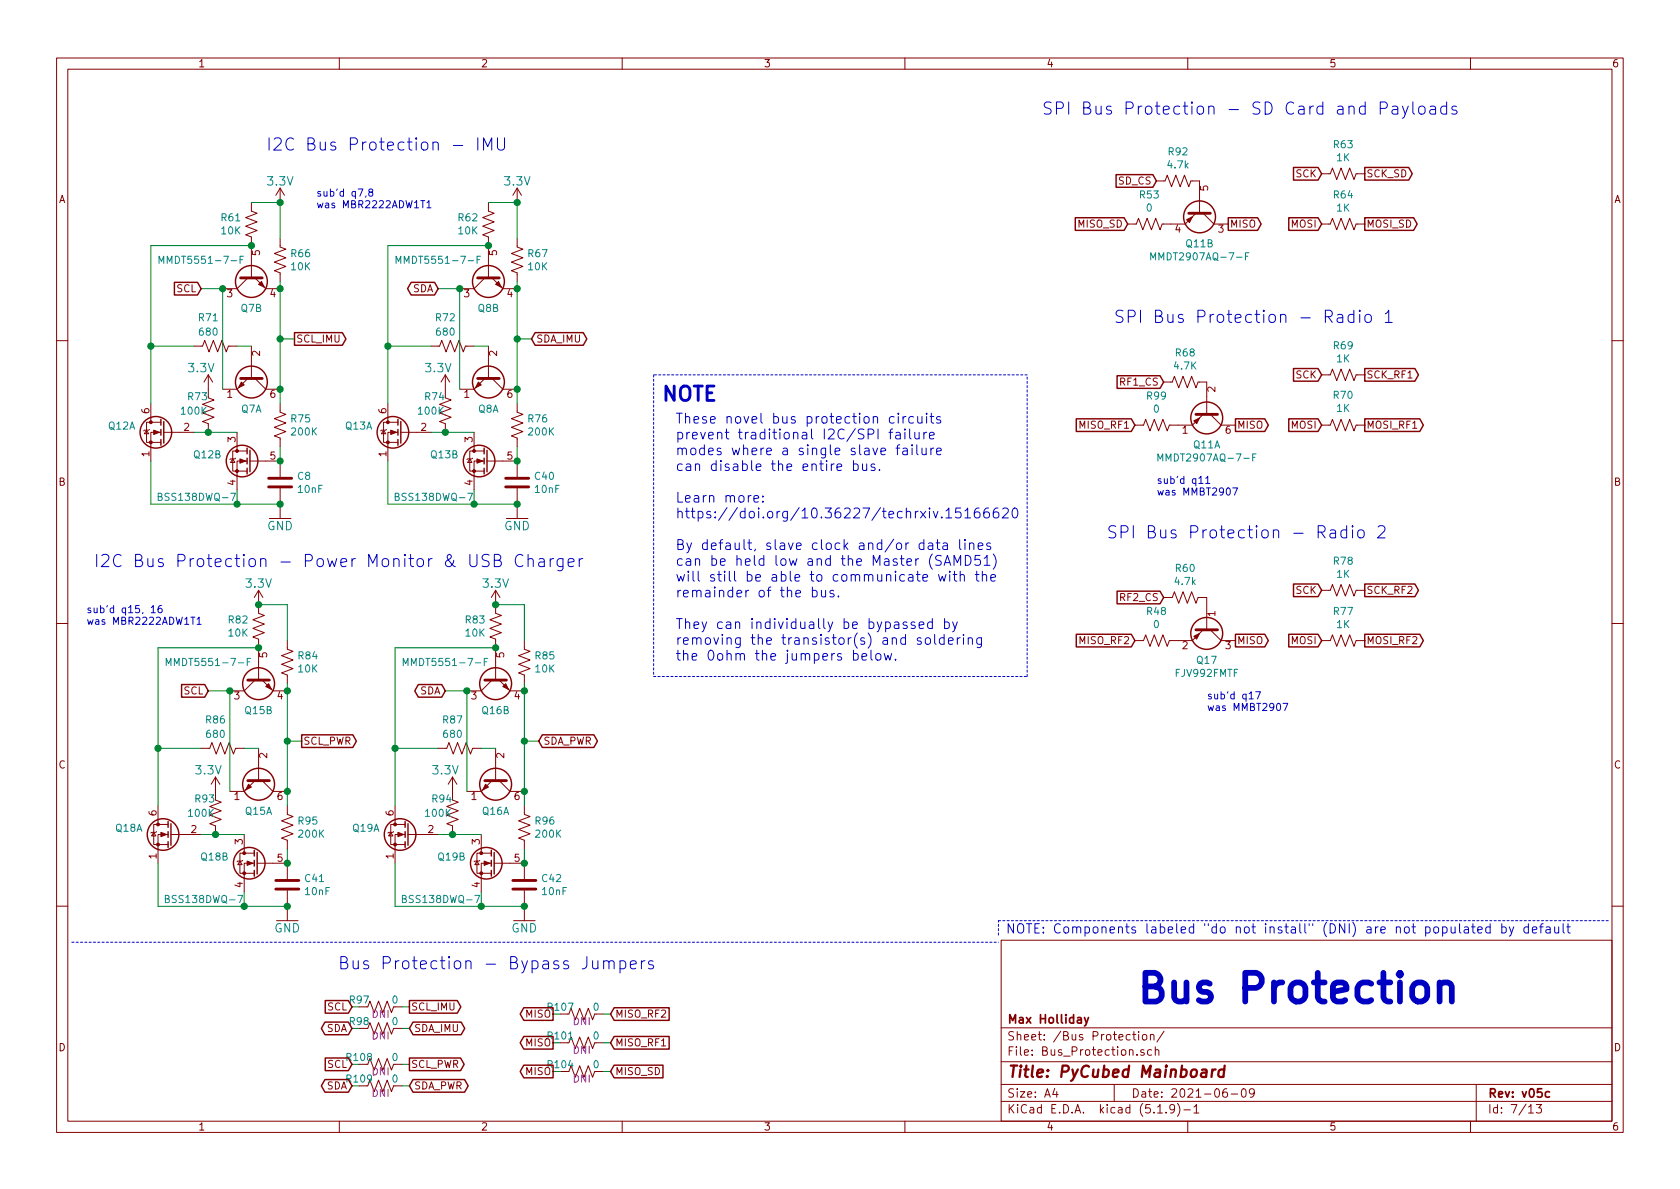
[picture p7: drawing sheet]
EESchema Schematic File Version 4
EELAYER 30 0
EELAYER END
$Descr A4 11693 8268
encoding utf-8
Sheet 7 13
Title "PyCubed Mainboard"
Date "2021-06-09"
Rev "v05c"
Comp "Max Holliday"
Comment1 ""
Comment2 ""
Comment3 ""
Comment4 ""
$EndDescr
$Comp
L mainboard-rescue:MBT2222ADW1T1-Transistor_BJT-mainboard-rescue Q15
U 2 1
P 1800 4700
F 0 "Q15" V 2035 4700 50  0000 C CNN
F 1 "MMDT5551-7-F" V 1700 5050 50  0000 C CNN
F 2 "Package_TO_SOT_SMD:SOT-363_SC-70-6" H 2000 4800 50  0001 C CNN
F 3 "" H 1800 4700 50  0001 C CNN
F 4 "" H 1800 4700 50  0001 C CNN "Description"
F 5 "MMDT5551-7-F" H 1800 4700 50  0001 C CNN "Flight"
F 6 "" H 1800 4700 50  0001 C CNN "Manufacturer_Name"
F 7 "" H 2035 4800 50  0001 C CNN "Manufacturer_Part_Number"
F 8 "" H 1800 4700 50  0001 C CNN "Proto"
	2    1800 4700
	0    -1   1    0   
$EndComp
$Comp
L mainboard-rescue:C-Device-mainboard-rescue C41
U 1 1
P 2000 6150
F 0 "C41" H 2115 6196 50  0000 L CNN
F 1 "10nF" H 2115 6105 50  0000 L CNN
F 2 "Capacitor_SMD:C_0603_1608Metric" H 2038 6000 50  0001 C CNN
F 3 "" H 2000 6150 50  0001 C CNN
F 4 "" H 2000 6150 50  0001 C CNN "Description"
	1    2000 6150
	1    0    0    -1  
$EndComp
$Comp
L mainboard:GND #GND050
U 1 1
P 2000 6400
F 0 "#GND050" H 2000 6400 50  0001 C CNN
F 1 "GND" H 2000 6350 59  0000 C CNN
F 2 "" H 2000 6400 50  0001 C CNN
F 3 "" H 2000 6400 50  0001 C CNN
	1    2000 6400
	1    0    0    -1  
$EndComp
$Comp
L mainboard-rescue:R_US-Device-mainboard-rescue R82
U 1 1
P 1800 4350
F 0 "R82" H 1733 4396 50  0000 R CNN
F 1 "10K" H 1733 4305 50  0000 R CNN
F 2 "Resistor_SMD:R_0603_1608Metric" V 1840 4340 50  0001 C CNN
F 3 "" H 1800 4350 50  0001 C CNN
F 4 "" H 1733 4496 50  0001 C CNN "Description"
	1    1800 4350
	1    0    0    -1  
$EndComp
$Comp
L mainboard:3.3V #P+012
U 1 1
P 1800 4200
F 0 "#P+012" H 1800 4200 50  0001 C CNN
F 1 "3.3V" H 1800 4350 59  0000 C CNN
F 2 "" H 1800 4200 50  0001 C CNN
F 3 "" H 1800 4200 50  0001 C CNN
	1    1800 4200
	1    0    0    -1  
$EndComp
$Comp
L mainboard-rescue:R_US-Device-mainboard-rescue R86
U 1 1
P 1550 5200
F 0 "R86" V 1350 5150 50  0000 C CNN
F 1 "680" V 1450 5150 50  0000 C CNN
F 2 "Resistor_SMD:R_0603_1608Metric" V 1590 5190 50  0001 C CNN
F 3 "" H 1550 5200 50  0001 C CNN
F 4 "" H 1550 5200 50  0001 C CNN "Description"
	1    1550 5200
	0    1    1    0   
$EndComp
$Comp
L mainboard:BSS138DWQ-7 Q18
U 2 1
P 1750 6000
F 0 "Q18" H 1905 6046 50  0000 L CNN
F 1 "BSS138DWQ-7" H 1600 5800 50  0001 L CNN
F 2 "mainboard:BSS138DWQ-7" H 1900 6150 50  0001 L CNN
F 3 "https://www.diodes.com/assets/Datasheets/BSS138DWQ.pdf" H 2500 6000 50  0001 L CNN
F 4 "Dual N-Channel MOSFET - 2NMOS" H 1900 5950 50  0001 L CNN "Description"
F 5 "BSS138DWQ-7" H 1750 6000 50  0001 C CNN "Flight"
F 6 "Diodes Incorporated" H 1900 5750 50  0001 L CNN "Manufacturer_Name"
F 7 "BSS138DWQ-7" H 1900 5650 50  0001 L CNN "Manufacturer_Part_Number"
F 8 "BSS138DWQ-7" H 1750 6000 50  0001 C CNN "Proto"
	2    1750 6000
	-1   0    0    -1  
$EndComp
$Comp
L mainboard-rescue:R_US-Device-mainboard-rescue R95
U 1 1
P 2000 5750
F 0 "R95" H 2068 5796 50  0000 L CNN
F 1 "200K" H 2068 5705 50  0000 L CNN
F 2 "Resistor_SMD:R_0603_1608Metric" V 2040 5740 50  0001 C CNN
F 3 "" H 2000 5750 50  0001 C CNN
F 4 "" H 2068 5896 50  0001 C CNN "Description"
	1    2000 5750
	1    0    0    -1  
$EndComp
$Comp
L mainboard:3.3V #P+017
U 1 1
P 1500 5500
F 0 "#P+017" H 1500 5500 50  0001 C CNN
F 1 "3.3V" H 1450 5650 59  0000 C CNN
F 2 "" H 1500 5500 50  0001 C CNN
F 3 "" H 1500 5500 50  0001 C CNN
	1    1500 5500
	1    0    0    -1  
$EndComp
$Comp
L mainboard-rescue:R_US-Device-mainboard-rescue R93
U 1 1
P 1500 5650
F 0 "R93" H 1350 5750 50  0000 L CNN
F 1 "100K" H 1300 5650 50  0000 L CNN
F 2 "Resistor_SMD:R_0603_1608Metric" V 1540 5640 50  0001 C CNN
F 3 "" H 1500 5650 50  0001 C CNN
F 4 "" H 1350 5850 50  0001 C CNN "Description"
	1    1500 5650
	1    0    0    -1  
$EndComp
$Comp
L mainboard:BSS138DWQ-7 Q18
U 1 1
P 1150 5800
F 0 "Q18" H 1305 5846 50  0000 L CNN
F 1 "BSS138DWQ-7" H 600 5350 50  0000 L CNN
F 2 "mainboard:BSS138DWQ-7" H 1300 5950 50  0001 L CNN
F 3 "https://www.diodes.com/assets/Datasheets/BSS138DWQ.pdf" H 1900 5800 50  0001 L CNN
F 4 "Dual N-Channel MOSFET - 2NMOS" H 1300 5750 50  0001 L CNN "Description"
F 5 "BSS138DWQ-7" H 1150 5800 50  0001 C CNN "Flight"
F 6 "Diodes Incorporated" H 1300 5550 50  0001 L CNN "Manufacturer_Name"
F 7 "BSS138DWQ-7" H 1300 5450 50  0001 L CNN "Manufacturer_Part_Number"
F 8 "BSS138DWQ-7" H 1150 5800 50  0001 C CNN "Proto"
	1    1150 5800
	-1   0    0    -1  
$EndComp
$Comp
L mainboard-rescue:R_US-Device-mainboard-rescue R84
U 1 1
P 2000 4600
F 0 "R84" H 2068 4646 50  0000 L CNN
F 1 "10K" H 2068 4555 50  0000 L CNN
F 2 "Resistor_SMD:R_0603_1608Metric" V 2040 4590 50  0001 C CNN
F 3 "" H 2000 4600 50  0001 C CNN
F 4 "" H 2068 4746 50  0001 C CNN "Description"
	1    2000 4600
	1    0    0    -1  
$EndComp
$Comp
L mainboard-rescue:MBT2222ADW1T1-Transistor_BJT-mainboard-rescue Q16
U 2 1
P 3450 4700
F 0 "Q16" V 3685 4700 50  0000 C CNN
F 1 "MMDT5551-7-F" V 3350 5050 50  0000 C CNN
F 2 "Package_TO_SOT_SMD:SOT-363_SC-70-6" H 3650 4800 50  0001 C CNN
F 3 "" H 3450 4700 50  0001 C CNN
F 4 "" H 3450 4700 50  0001 C CNN "Description"
F 5 "MMDT5551-7-F" H 3450 4700 50  0001 C CNN "Flight"
F 6 "" H 3450 4700 50  0001 C CNN "Manufacturer_Name"
F 7 "" H 3685 4800 50  0001 C CNN "Manufacturer_Part_Number"
F 8 "" H 3450 4700 50  0001 C CNN "Proto"
	2    3450 4700
	0    -1   1    0   
$EndComp
$Comp
L mainboard-rescue:C-Device-mainboard-rescue C42
U 1 1
P 3650 6150
F 0 "C42" H 3765 6196 50  0000 L CNN
F 1 "10nF" H 3765 6105 50  0000 L CNN
F 2 "Capacitor_SMD:C_0603_1608Metric" H 3688 6000 50  0001 C CNN
F 3 "" H 3650 6150 50  0001 C CNN
F 4 "" H 3650 6150 50  0001 C CNN "Description"
	1    3650 6150
	1    0    0    -1  
$EndComp
$Comp
L mainboard:GND #GND053
U 1 1
P 3650 6400
F 0 "#GND053" H 3650 6400 50  0001 C CNN
F 1 "GND" H 3650 6350 59  0000 C CNN
F 2 "" H 3650 6400 50  0001 C CNN
F 3 "" H 3650 6400 50  0001 C CNN
	1    3650 6400
	1    0    0    -1  
$EndComp
$Comp
L mainboard-rescue:R_US-Device-mainboard-rescue R83
U 1 1
P 3450 4350
F 0 "R83" H 3383 4396 50  0000 R CNN
F 1 "10K" H 3383 4305 50  0000 R CNN
F 2 "Resistor_SMD:R_0603_1608Metric" V 3490 4340 50  0001 C CNN
F 3 "" H 3450 4350 50  0001 C CNN
F 4 "" H 3383 4496 50  0001 C CNN "Description"
	1    3450 4350
	1    0    0    -1  
$EndComp
$Comp
L mainboard:3.3V #P+013
U 1 1
P 3450 4200
F 0 "#P+013" H 3450 4200 50  0001 C CNN
F 1 "3.3V" H 3450 4350 59  0000 C CNN
F 2 "" H 3450 4200 50  0001 C CNN
F 3 "" H 3450 4200 50  0001 C CNN
	1    3450 4200
	1    0    0    -1  
$EndComp
$Comp
L mainboard-rescue:R_US-Device-mainboard-rescue R87
U 1 1
P 3200 5200
F 0 "R87" V 3000 5150 50  0000 C CNN
F 1 "680" V 3100 5150 50  0000 C CNN
F 2 "Resistor_SMD:R_0603_1608Metric" V 3240 5190 50  0001 C CNN
F 3 "" H 3200 5200 50  0001 C CNN
F 4 "" H 3200 5200 50  0001 C CNN "Description"
	1    3200 5200
	0    1    1    0   
$EndComp
$Comp
L mainboard:BSS138DWQ-7 Q19
U 2 1
P 3400 6000
F 0 "Q19" H 3555 6046 50  0000 L CNN
F 1 "BSS138DWQ-7" H 3250 5800 50  0001 L CNN
F 2 "mainboard:BSS138DWQ-7" H 3550 6150 50  0001 L CNN
F 3 "https://www.diodes.com/assets/Datasheets/BSS138DWQ.pdf" H 4150 6000 50  0001 L CNN
F 4 "Dual N-Channel MOSFET - 2NMOS" H 3550 5950 50  0001 L CNN "Description"
F 5 "BSS138DWQ-7" H 3400 6000 50  0001 C CNN "Flight"
F 6 "Diodes Incorporated" H 3550 5750 50  0001 L CNN "Manufacturer_Name"
F 7 "BSS138DWQ-7" H 3550 5650 50  0001 L CNN "Manufacturer_Part_Number"
F 8 "BSS138DWQ-7" H 3400 6000 50  0001 C CNN "Proto"
	2    3400 6000
	-1   0    0    -1  
$EndComp
$Comp
L mainboard-rescue:R_US-Device-mainboard-rescue R96
U 1 1
P 3650 5750
F 0 "R96" H 3718 5796 50  0000 L CNN
F 1 "200K" H 3718 5705 50  0000 L CNN
F 2 "Resistor_SMD:R_0603_1608Metric" V 3690 5740 50  0001 C CNN
F 3 "" H 3650 5750 50  0001 C CNN
F 4 "" H 3718 5896 50  0001 C CNN "Description"
	1    3650 5750
	1    0    0    -1  
$EndComp
$Comp
L mainboard:3.3V #P+018
U 1 1
P 3150 5500
F 0 "#P+018" H 3150 5500 50  0001 C CNN
F 1 "3.3V" H 3100 5650 59  0000 C CNN
F 2 "" H 3150 5500 50  0001 C CNN
F 3 "" H 3150 5500 50  0001 C CNN
	1    3150 5500
	1    0    0    -1  
$EndComp
$Comp
L mainboard-rescue:R_US-Device-mainboard-rescue R94
U 1 1
P 3150 5650
F 0 "R94" H 3000 5750 50  0000 L CNN
F 1 "100K" H 2950 5650 50  0000 L CNN
F 2 "Resistor_SMD:R_0603_1608Metric" V 3190 5640 50  0001 C CNN
F 3 "" H 3150 5650 50  0001 C CNN
F 4 "" H 3000 5850 50  0001 C CNN "Description"
	1    3150 5650
	1    0    0    -1  
$EndComp
$Comp
L mainboard:BSS138DWQ-7 Q19
U 1 1
P 2800 5800
F 0 "Q19" H 2955 5846 50  0000 L CNN
F 1 "BSS138DWQ-7" H 2250 5350 50  0000 L CNN
F 2 "mainboard:BSS138DWQ-7" H 2950 5950 50  0001 L CNN
F 3 "https://www.diodes.com/assets/Datasheets/BSS138DWQ.pdf" H 3550 5800 50  0001 L CNN
F 4 "Dual N-Channel MOSFET - 2NMOS" H 2950 5750 50  0001 L CNN "Description"
F 5 "BSS138DWQ-7" H 2800 5800 50  0001 C CNN "Flight"
F 6 "Diodes Incorporated" H 2950 5550 50  0001 L CNN "Manufacturer_Name"
F 7 "BSS138DWQ-7" H 2950 5450 50  0001 L CNN "Manufacturer_Part_Number"
F 8 "BSS138DWQ-7" H 2800 5800 50  0001 C CNN "Proto"
	1    2800 5800
	-1   0    0    -1  
$EndComp
$Comp
L mainboard-rescue:R_US-Device-mainboard-rescue R85
U 1 1
P 3650 4600
F 0 "R85" H 3718 4646 50  0000 L CNN
F 1 "10K" H 3718 4555 50  0000 L CNN
F 2 "Resistor_SMD:R_0603_1608Metric" V 3690 4590 50  0001 C CNN
F 3 "" H 3650 4600 50  0001 C CNN
F 4 "" H 3718 4746 50  0001 C CNN "Description"
	1    3650 4600
	1    0    0    -1  
$EndComp
$Comp
L mainboard-rescue:MBT2222ADW1T1-Transistor_BJT-mainboard-rescue Q15
U 1 1
P 1800 5400
F 0 "Q15" V 2036 5400 50  0000 C CNN
F 1 "MMDT5551-7-F" V 2126 5400 50  0001 C CNN
F 2 "Package_TO_SOT_SMD:SOT-363_SC-70-6" H 2000 5500 50  0001 C CNN
F 3 "" H 1800 5400 50  0001 C CNN
F 4 "Dual NPN BJT - 2NPN" H 1800 5400 50  0001 C CNN "Description"
F 5 "MBT2222ADW1T1G" H 1800 5400 50  0001 C CNN "Flight"
F 6 "ON Semiconductor" H 1800 5400 50  0001 C CNN "Manufacturer_Name"
F 7 "MBT2222ADW1T1G" H 2036 5500 50  0001 C CNN "Manufacturer_Part_Number"
F 8 "MBT2222ADW1T1G" H 1800 5400 50  0001 C CNN "Proto"
	1    1800 5400
	0    1    1    0   
$EndComp
$Comp
L mainboard-rescue:R_US-Device-mainboard-rescue R77
U 1 1
P 9350 4450
F 0 "R77" V 9145 4450 50  0000 C CNN
F 1 "1K" V 9236 4450 50  0000 C CNN
F 2 "Resistor_SMD:R_0603_1608Metric" V 9390 4440 50  0001 C CNN
F 3 "" H 9350 4450 50  0001 C CNN
F 4 "" H 9418 4596 50  0001 C CNN "Description"
	1    9350 4450
	0    1    1    0   
$EndComp
$Comp
L mainboard-rescue:MBT2222ADW1T1-Transistor_BJT-mainboard-rescue Q16
U 1 1
P 3450 5400
F 0 "Q16" V 3686 5400 50  0000 C CNN
F 1 "MMDT5551-7-F" V 3776 5400 50  0001 C CNN
F 2 "Package_TO_SOT_SMD:SOT-363_SC-70-6" H 3650 5500 50  0001 C CNN
F 3 "" H 3450 5400 50  0001 C CNN
F 4 "Dual NPN BJT - 2NPN" H 3450 5400 50  0001 C CNN "Description"
F 5 "MBT2222ADW1T1G" H 3450 5400 50  0001 C CNN "Flight"
F 6 "ON Semiconductor" H 3450 5400 50  0001 C CNN "Manufacturer_Name"
F 7 "MBT2222ADW1T1G" H 3686 5500 50  0001 C CNN "Manufacturer_Part_Number"
F 8 "MBT2222ADW1T1G" H 3450 5400 50  0001 C CNN "Proto"
	1    3450 5400
	0    1    1    0   
$EndComp
$Comp
L mainboard-rescue:R_US-Device-mainboard-rescue R78
U 1 1
P 9350 4100
F 0 "R78" V 9145 4100 50  0000 C CNN
F 1 "1K" V 9236 4100 50  0000 C CNN
F 2 "Resistor_SMD:R_0603_1608Metric" V 9390 4090 50  0001 C CNN
F 3 "" H 9350 4100 50  0001 C CNN
F 4 "" H 9418 4246 50  0001 C CNN "Description"
	1    9350 4100
	0    1    1    0   
$EndComp
$Comp
L mainboard-rescue:R_US-Device-mainboard-rescue R109
U 1 1
P 2650 7550
F 0 "R109" V 2600 7400 50  0000 C CNN
F 1 "0" V 2600 7650 50  0000 C CNN
F 2 "Resistor_SMD:R_0603_1608Metric" V 2690 7540 50  0001 C CNN
F 3 "" H 2650 7550 50  0001 C CNN
F 4 "DNI" V 2700 7550 50  0000 C CNN "DNI"
F 5 "" H 2600 7500 50  0001 C CNN "Description"
	1    2650 7550
	0    1    1    0   
$EndComp
$Comp
L mainboard-rescue:R_US-Device-mainboard-rescue R97
U 1 1
P 2650 7000
F 0 "R97" V 2600 6850 50  0000 C CNN
F 1 "0" V 2600 7100 50  0000 C CNN
F 2 "Resistor_SMD:R_0603_1608Metric" V 2690 6990 50  0001 C CNN
F 3 "" H 2650 7000 50  0001 C CNN
F 4 "DNI" V 2700 7000 50  0000 C CNN "DNI"
F 5 "" H 2600 6950 50  0001 C CNN "Description"
	1    2650 7000
	0    1    1    0   
$EndComp
$Comp
L mainboard-rescue:R_US-Device-mainboard-rescue R98
U 1 1
P 2650 7150
F 0 "R98" V 2600 7000 50  0000 C CNN
F 1 "0" V 2600 7250 50  0000 C CNN
F 2 "Resistor_SMD:R_0603_1608Metric" V 2690 7140 50  0001 C CNN
F 3 "" H 2650 7150 50  0001 C CNN
F 4 "DNI" V 2700 7150 50  0000 C CNN "DNI"
F 5 "" H 2600 7100 50  0001 C CNN "Description"
	1    2650 7150
	0    1    1    0   
$EndComp
$Comp
L mainboard-rescue:R_US-Device-mainboard-rescue R101
U 1 1
P 4050 7250
F 0 "R101" V 4000 7100 50  0000 C CNN
F 1 "0" V 4000 7350 50  0000 C CNN
F 2 "Resistor_SMD:R_0603_1608Metric" V 4090 7240 50  0001 C CNN
F 3 "" H 4050 7250 50  0001 C CNN
F 4 "DNI" V 4100 7250 50  0000 C CNN "DNI"
F 5 "" H 4000 7200 50  0001 C CNN "Description"
	1    4050 7250
	0    1    1    0   
$EndComp
$Comp
L mainboard-rescue:R_US-Device-mainboard-rescue R104
U 1 1
P 4050 7450
F 0 "R104" V 4000 7300 50  0000 C CNN
F 1 "0" V 4000 7550 50  0000 C CNN
F 2 "Resistor_SMD:R_0603_1608Metric" V 4090 7440 50  0001 C CNN
F 3 "" H 4050 7450 50  0001 C CNN
F 4 "DNI" V 4100 7450 50  0000 C CNN "DNI"
F 5 "" H 4000 7400 50  0001 C CNN "Description"
	1    4050 7450
	0    1    1    0   
$EndComp
$Comp
L mainboard-rescue:R_US-Device-mainboard-rescue R108
U 1 1
P 2650 7400
F 0 "R108" V 2600 7250 50  0000 C CNN
F 1 "0" V 2600 7500 50  0000 C CNN
F 2 "Resistor_SMD:R_0603_1608Metric" V 2690 7390 50  0001 C CNN
F 3 "" H 2650 7400 50  0001 C CNN
F 4 "DNI" V 2700 7400 50  0000 C CNN "DNI"
F 5 "" H 2600 7350 50  0001 C CNN "Description"
	1    2650 7400
	0    1    1    0   
$EndComp
$Comp
L mainboard-rescue:R_US-Device-mainboard-rescue R107
U 1 1
P 4050 7050
F 0 "R107" V 4000 6900 50  0000 C CNN
F 1 "0" V 4000 7150 50  0000 C CNN
F 2 "Resistor_SMD:R_0603_1608Metric" V 4090 7040 50  0001 C CNN
F 3 "" H 4050 7050 50  0001 C CNN
F 4 "DNI" V 4100 7050 50  0000 C CNN "DNI"
F 5 "" H 4000 7000 50  0001 C CNN "Description"
	1    4050 7050
	0    1    1    0   
$EndComp
$Comp
L mainboard-rescue:R_US-Device-mainboard-rescue R60
U 1 1
P 8250 4150
F 0 "R60" V 8045 4150 50  0000 C CNN
F 1 "4.7k" V 8136 4150 50  0000 C CNN
F 2 "Resistor_SMD:R_0603_1608Metric" V 8290 4140 50  0001 C CNN
F 3 "" H 8250 4150 50  0001 C CNN
F 4 "" H 8045 4250 50  0001 C CNN "Description"
	1    8250 4150
	0    1    1    0   
$EndComp
$Comp
L mainboard-rescue:R_US-Device-mainboard-rescue R92
U 1 1
P 8200 1250
F 0 "R92" V 7995 1250 50  0000 C CNN
F 1 "4.7k" V 8086 1250 50  0000 C CNN
F 2 "Resistor_SMD:R_0603_1608Metric" V 8240 1240 50  0001 C CNN
F 3 "" H 8200 1250 50  0001 C CNN
F 4 "" H 7995 1350 50  0001 C CNN "Description"
	1    8200 1250
	0    1    1    0   
$EndComp
$Comp
L mainboard-rescue:R_US-Device-mainboard-rescue R70
U 1 1
P 9350 2950
F 0 "R70" V 9555 2950 50  0000 C CNN
F 1 "1K" V 9464 2950 50  0000 C CNN
F 2 "Resistor_SMD:R_0603_1608Metric" V 9390 2940 50  0001 C CNN
F 3 "" H 9350 2950 50  0001 C CNN
F 4 "" H 9555 3050 50  0001 C CNN "Description"
	1    9350 2950
	0    -1   -1   0   
$EndComp
$Comp
L mainboard-rescue:R_US-Device-mainboard-rescue R48
U 1 1
P 8050 4450
F 0 "R48" V 7845 4450 50  0000 C CNN
F 1 "0" V 7936 4450 50  0000 C CNN
F 2 "Resistor_SMD:R_0603_1608Metric" V 8090 4440 50  0001 C CNN
F 3 "" H 8050 4450 50  0001 C CNN
F 4 "" H 7845 4550 50  0001 C CNN "Description"
	1    8050 4450
	0    1    1    0   
$EndComp
$Comp
L mainboard-rescue:R_US-Device-mainboard-rescue R53
U 1 1
P 8000 1550
F 0 "R53" V 7795 1550 50  0000 C CNN
F 1 "0" V 7886 1550 50  0000 C CNN
F 2 "Resistor_SMD:R_0603_1608Metric" V 8040 1540 50  0001 C CNN
F 3 "" H 8000 1550 50  0001 C CNN
F 4 "" H 7795 1650 50  0001 C CNN "Description"
	1    8000 1550
	0    1    1    0   
$EndComp
$Comp
L mainboard-rescue:R_US-Device-mainboard-rescue R99
U 1 1
P 8050 2950
F 0 "R99" V 7845 2950 50  0000 C CNN
F 1 "0" V 7936 2950 50  0000 C CNN
F 2 "Resistor_SMD:R_0603_1608Metric" V 8090 2940 50  0001 C CNN
F 3 "" H 8050 2950 50  0001 C CNN
F 4 "" H 7845 3050 50  0001 C CNN "Description"
	1    8050 2950
	0    1    1    0   
$EndComp
$Comp
L mainboard:MMDT2907 Q11
U 1 1
P 8400 2850
F 0 "Q11" V 8635 2850 50  0000 C CNN
F 1 "MMDT2907AQ-7-F" V 8726 2850 50  0000 C CNN
F 2 "Package_TO_SOT_SMD:SOT-363_SC-70-6" H 8600 2950 50  0001 C CNN
F 3 "https://www.diodes.com/assets/Datasheets/MMDT2907AQ.pdf" H 8400 2850 50  0001 C CNN
F 4 "Dual PNP BJT - 2PNP" H 8400 2850 50  0001 C CNN "Description"
F 5 "MMDT2907AQ-7-F" H 8400 2850 50  0001 C CNN "Flight"
F 6 "Diodes Incorporated" H 8400 2850 50  0001 C CNN "Manufacturer_Name"
F 7 "MMDT2907AQ-7-F" H 8635 2950 50  0001 C CNN "Manufacturer_Part_Number"
F 8 "MMDT2907A" H 8400 2850 50  0001 C CNN "Proto"
	1    8400 2850
	0    1    1    0   
$EndComp
$Comp
L mainboard:MMDT2907 Q11
U 2 1
P 8350 1450
F 0 "Q11" V 8585 1450 50  0000 C CNN
F 1 "MMDT2907AQ-7-F" V 8676 1450 50  0000 C CNN
F 2 "Package_TO_SOT_SMD:SOT-363_SC-70-6" H 8550 1550 50  0001 C CNN
F 3 "https://www.diodes.com/assets/Datasheets/MMDT2907AQ.pdf" H 8350 1450 50  0001 C CNN
F 4 "Dual PNP BJT - 2PNP" H 8350 1450 50  0001 C CNN "Description"
F 5 "MMDT2907AQ-7-F" H 8350 1450 50  0001 C CNN "Flight"
F 6 "Diodes Incorporated" H 8350 1450 50  0001 C CNN "Manufacturer_Name"
F 7 "MMDT2907AQ-7-F" H 8585 1550 50  0001 C CNN "Manufacturer_Part_Number"
F 8 "MMDT2907A" H 8350 1450 50  0001 C CNN "Proto"
	2    8350 1450
	0    1    1    0   
$EndComp
$Comp
L mainboard:MMBT2907 Q17
U 1 1
P 8400 4350
F 0 "Q17" V 8635 4350 50  0000 C CNN
F 1 "FJV992FMTF" V 8726 4350 50  0000 C CNN
F 2 "Package_TO_SOT_SMD:SOT-23" H 8600 4275 50  0001 L CIN
F 3 "https://www.diodes.com/assets/Datasheets/ds30040.pdf" H 8400 4350 50  0001 L CNN
F 4 "Single PNP BJT" H 8400 4350 50  0001 C CNN "Description"
F 5 "FJV992FMTF" H 8400 4350 50  0001 C CNN "Flight"
F 6 "ON Semiconductor" H 8400 4350 50  0001 C CNN "Manufacturer_Name"
F 7 "MMBT2907ALT1G" H 8635 4450 50  0001 C CNN "Manufacturer_Part_Number"
F 8 "MMBT2907A" H 8400 4350 50  0001 C CNN "Proto"
	1    8400 4350
	0    1    1    0   
$EndComp
Text GLabel 1450 4800 0    50   Input ~ 0
SCL
Text GLabel 3100 4800 0    50   BiDi ~ 0
SDA
Text GLabel 3750 5150 2    50   BiDi ~ 0
SDA_PWR
Text GLabel 2100 5150 2    50   Output ~ 0
SCL_PWR
Text Notes 7900 7000 0    200  ~ 40
Bus Protection
Text Notes 7000 6500 0    65   ~ 0
NOTE: Components labeled "do not install" (DNI) are not populated by default
Text Notes 650  3950 0    85   ~ 0
I2C Bus Protection - Power Monitor & USB Charger
Text Notes 7250 800  0    85   ~ 0
SPI Bus Protection - SD Card and Payloads
Text Notes 7750 2250 0    85   ~ 0
SPI Bus Protection - Radio 1
Text GLabel 9200 4450 0    50   Input ~ 0
MOSI
Text GLabel 9500 4450 2    50   Output ~ 0
MOSI_RF2
Text GLabel 9200 4100 0    50   Input ~ 0
SCK
Text GLabel 9500 4100 2    50   Output ~ 0
SCK_RF2
Text GLabel 8600 4450 2    50   Output ~ 0
MISO
Text Notes 7700 3750 0    85   ~ 0
SPI Bus Protection - Radio 2
Text GLabel 2450 7550 0    50   BiDi ~ 0
SDA
Text GLabel 2450 7400 0    50   Input ~ 0
SCL
Text GLabel 2450 7150 0    50   BiDi ~ 0
SDA
Text GLabel 2450 7000 0    50   Input ~ 0
SCL
Text GLabel 2850 7150 2    50   BiDi ~ 0
SDA_IMU
Text GLabel 2850 7000 2    50   Output ~ 0
SCL_IMU
Text GLabel 3850 7450 0    50   Output ~ 0
MISO
Text GLabel 3850 7050 0    50   Output ~ 0
MISO
Text GLabel 3850 7250 0    50   Output ~ 0
MISO
Text GLabel 4250 7050 2    50   Input ~ 0
MISO_RF2
Text GLabel 4250 7250 2    50   Input ~ 0
MISO_RF1
Text GLabel 4250 7450 2    50   Input ~ 0
MISO_SD
Text Notes 2350 6750 0    85   ~ 0
Bus Protection - Bypass Jumpers
Text GLabel 2850 7400 2    50   Output ~ 0
SCL_PWR
Text GLabel 2850 7550 2    50   BiDi ~ 0
SDA_PWR
Text Notes 4700 4600 0    69   ~ 0
These novel bus protection circuits\nprevent traditional I2C/SPI failure \nmodes where a single slave failure\ncan disable the entire bus.\n\nLearn more: \nhttps://doi.org/10.36227/techrxiv.15166620\n\nBy default, slave clock and/or data lines \ncan be held low and the Master (SAMD51) \nwill still be able to communicate with the \nremainder of the bus.\n\nThey can individually be bypassed by \nremoving the transistor(s) and soldering\nthe 0ohm the jumpers below.
Text Notes 4600 2800 0    100  ~ 20
NOTE
Text GLabel 8100 4150 0    50   Input ~ 0
RF2_CS
Text GLabel 8600 2950 2    50   Output ~ 0
MISO
Text GLabel 8550 1550 2    50   Output ~ 0
MISO
Text GLabel 8050 1250 0    50   Input ~ 0
SD_CS
Text GLabel 7900 4450 0    50   Input ~ 0
MISO_RF2
Text GLabel 7850 1550 0    50   Input ~ 0
MISO_SD
Text GLabel 8100 2650 0    50   Input ~ 0
RF1_CS
Text GLabel 7900 2950 0    50   Input ~ 0
MISO_RF1
Wire Wire Line
	1600 4800 1600 5500
Wire Wire Line
	2000 4200 1800 4200
Wire Wire Line
	1800 5200 1700 5200
Wire Wire Line
	1100 5200 1400 5200
Wire Wire Line
	1100 5200 1100 4500
Wire Wire Line
	1100 4500 1800 4500
Wire Wire Line
	2000 5900 2000 6000
Wire Wire Line
	2000 5600 2000 5500
Wire Wire Line
	1450 4800 1600 4800
Wire Wire Line
	2000 5500 2000 5150
Wire Wire Line
	2100 5150 2000 5150
Wire Wire Line
	2000 5150 2000 4800
Wire Wire Line
	1100 5600 1100 5200
Wire Wire Line
	1100 6000 1100 6300
Wire Wire Line
	1700 5800 1500 5800
Wire Wire Line
	1500 5800 1400 5800
Wire Wire Line
	1100 6300 1700 6300
Wire Wire Line
	1700 6200 1700 6300
Wire Wire Line
	1700 6300 2000 6300
Wire Wire Line
	2000 4750 2000 4800
Wire Wire Line
	2000 4450 2000 4200
Wire Wire Line
	3250 4800 3250 5500
Wire Wire Line
	3650 4200 3450 4200
Wire Wire Line
	3450 5200 3350 5200
Wire Wire Line
	2750 5200 3050 5200
Wire Wire Line
	2750 5200 2750 4500
Wire Wire Line
	2750 4500 3450 4500
Wire Wire Line
	3650 5900 3650 6000
Wire Wire Line
	3650 5600 3650 5500
Wire Wire Line
	3100 4800 3250 4800
Wire Wire Line
	3650 5500 3650 5150
Wire Wire Line
	3750 5150 3650 5150
Wire Wire Line
	3650 5150 3650 4800
Wire Wire Line
	2750 5600 2750 5200
Wire Wire Line
	2750 6000 2750 6300
Wire Wire Line
	3350 5800 3150 5800
Wire Wire Line
	3150 5800 3050 5800
Wire Wire Line
	2750 6300 3350 6300
Wire Wire Line
	3350 6200 3350 6300
Wire Wire Line
	3350 6300 3650 6300
Wire Wire Line
	3650 4750 3650 4800
Wire Wire Line
	3650 4450 3650 4200
Wire Notes Line
	6950 6500 6950 6400
Wire Notes Line
	6950 6400 11200 6400
Wire Wire Line
	2450 7550 2500 7550
Wire Wire Line
	2450 7400 2500 7400
Wire Wire Line
	2850 7400 2800 7400
Wire Wire Line
	2850 7550 2800 7550
Wire Wire Line
	2450 7150 2500 7150
Wire Wire Line
	2450 7000 2500 7000
Wire Wire Line
	2850 7000 2800 7000
Wire Wire Line
	2850 7150 2800 7150
Wire Wire Line
	3850 7450 3900 7450
Wire Wire Line
	4250 7450 4200 7450
Wire Wire Line
	3850 7050 3900 7050
Wire Wire Line
	4250 7050 4200 7050
Wire Wire Line
	3850 7250 3900 7250
Wire Wire Line
	4250 7250 4200 7250
Wire Notes Line
	500  6550 6950 6550
Wire Notes Line
	7150 2600 4550 2600
Wire Notes Line
	4550 2600 4550 4700
Wire Notes Line
	7150 4700 7150 2600
Wire Notes Line
	4550 4700 7150 4700
Connection ~ 2000 4800
Connection ~ 1100 5200
Connection ~ 1800 4500
Connection ~ 2000 6000
Connection ~ 2000 5500
Connection ~ 1600 4800
Connection ~ 2000 5150
Connection ~ 1500 5800
Connection ~ 2000 6300
Connection ~ 1700 6300
Connection ~ 1800 4200
Connection ~ 3650 4800
Connection ~ 2750 5200
Connection ~ 3450 4500
Connection ~ 3650 6000
Connection ~ 3650 5500
Connection ~ 3250 4800
Connection ~ 3650 5150
Connection ~ 3150 5800
Connection ~ 3650 6300
Connection ~ 3350 6300
Connection ~ 3450 4200
Text GLabel 9500 2600 2    50   Output ~ 0
SCK_RF1
Text GLabel 9200 2600 0    50   Input ~ 0
SCK
$Comp
L mainboard-rescue:R_US-Device-mainboard-rescue R64
U 1 1
P 9350 1550
F 0 "R64" V 9145 1550 50  0000 C CNN
F 1 "1K" V 9236 1550 50  0000 C CNN
F 2 "Resistor_SMD:R_0603_1608Metric" V 9390 1540 50  0001 C CNN
F 3 "" H 9350 1550 50  0001 C CNN
F 4 "" H 9418 1696 50  0001 C CNN "Description"
	1    9350 1550
	0    1    1    0   
$EndComp
$Comp
L mainboard-rescue:R_US-Device-mainboard-rescue R69
U 1 1
P 9350 2600
F 0 "R69" V 9145 2600 50  0000 C CNN
F 1 "1K" V 9236 2600 50  0000 C CNN
F 2 "Resistor_SMD:R_0603_1608Metric" V 9390 2590 50  0001 C CNN
F 3 "" H 9350 2600 50  0001 C CNN
F 4 "" H 9418 2746 50  0001 C CNN "Description"
	1    9350 2600
	0    1    1    0   
$EndComp
Text GLabel 9500 2950 2    50   Output ~ 0
MOSI_RF1
Text GLabel 9200 2950 0    50   Input ~ 0
MOSI
Text GLabel 9500 1200 2    50   Output ~ 0
SCK_SD
Text GLabel 9200 1200 0    50   Input ~ 0
SCK
Text GLabel 9200 1550 0    50   Input ~ 0
MOSI
$Comp
L mainboard-rescue:R_US-Device-mainboard-rescue R63
U 1 1
P 9350 1200
F 0 "R63" V 9145 1200 50  0000 C CNN
F 1 "1K" V 9236 1200 50  0000 C CNN
F 2 "Resistor_SMD:R_0603_1608Metric" V 9390 1190 50  0001 C CNN
F 3 "" H 9350 1200 50  0001 C CNN
F 4 "" H 9418 1346 50  0001 C CNN "Description"
	1    9350 1200
	0    1    1    0   
$EndComp
Text GLabel 9500 1550 2    50   Output ~ 0
MOSI_SD
$Comp
L mainboard-rescue:R_US-Device-mainboard-rescue R68
U 1 1
P 8250 2650
F 0 "R68" V 8045 2650 50  0000 C CNN
F 1 "4.7K" V 8136 2650 50  0000 C CNN
F 2 "Resistor_SMD:R_0603_1608Metric" V 8290 2640 50  0001 C CNN
F 3 "" H 8250 2650 50  0001 C CNN
F 4 "" H 8318 2796 50  0001 C CNN "Description"
	1    8250 2650
	0    1    1    0   
$EndComp
Text GLabel 3050 2000 0    50   BiDi ~ 0
SDA
Text GLabel 1400 2000 0    50   Input ~ 0
SCL
$Comp
L mainboard:3.3V #P+0102
U 1 1
P 3600 1400
F 0 "#P+0102" H 3600 1400 50  0001 C CNN
F 1 "3.3V" H 3600 1550 59  0000 C CNN
F 2 "" H 3600 1400 50  0001 C CNN
F 3 "" H 3600 1400 50  0001 C CNN
	1    3600 1400
	1    0    0    -1  
$EndComp
$Comp
L mainboard:3.3V #P+0101
U 1 1
P 1950 1400
F 0 "#P+0101" H 1950 1400 50  0001 C CNN
F 1 "3.3V" H 1950 1550 59  0000 C CNN
F 2 "" H 1950 1400 50  0001 C CNN
F 3 "" H 1950 1400 50  0001 C CNN
	1    1950 1400
	1    0    0    -1  
$EndComp
Wire Wire Line
	1950 1400 1750 1400
Connection ~ 1950 1400
Wire Wire Line
	1950 1650 1950 1400
Wire Wire Line
	3600 1400 3600 1650
Wire Wire Line
	3200 2000 3200 2700
Wire Wire Line
	2700 2400 3000 2400
Wire Wire Line
	2700 2400 2700 1700
Connection ~ 2700 2400
Wire Wire Line
	2700 2800 2700 2400
Wire Wire Line
	3400 2400 3300 2400
Connection ~ 3600 2350
Wire Wire Line
	3700 2350 3600 2350
Connection ~ 3600 1400
Wire Wire Line
	3600 1400 3400 1400
Wire Wire Line
	2700 1700 3400 1700
Wire Wire Line
	3050 2000 3200 2000
Wire Wire Line
	2700 3200 2700 3500
Wire Wire Line
	2700 3500 3300 3500
Wire Wire Line
	3300 3500 3600 3500
Connection ~ 3300 3500
Wire Wire Line
	3300 3400 3300 3500
Wire Wire Line
	3600 3100 3600 3200
Wire Wire Line
	1650 3500 1950 3500
Wire Wire Line
	1650 3400 1650 3500
Connection ~ 1650 3500
Wire Wire Line
	1050 3500 1650 3500
Wire Wire Line
	1050 3200 1050 3500
Connection ~ 1950 2350
Wire Wire Line
	2050 2350 1950 2350
Wire Wire Line
	1400 2000 1550 2000
Wire Wire Line
	1950 3100 1950 3200
Wire Wire Line
	1050 1700 1750 1700
Wire Wire Line
	1050 2800 1050 2400
Wire Wire Line
	1050 2400 1050 1700
Connection ~ 1050 2400
Wire Wire Line
	1050 2400 1350 2400
Wire Wire Line
	1750 2400 1650 2400
Wire Wire Line
	1550 2000 1550 2700
Text GLabel 3700 2350 2    50   BiDi ~ 0
SDA_IMU
Text Notes 1850 1050 0    85   ~ 0
I2C Bus Protection - IMU
Text GLabel 2050 2350 2    50   Output ~ 0
SCL_IMU
Wire Wire Line
	3600 2700 3600 2350
Wire Wire Line
	3600 2800 3600 2700
Connection ~ 3600 2700
$Comp
L mainboard-rescue:MBT2222ADW1T1-Transistor_BJT-mainboard-rescue Q8
U 1 1
P 3400 2600
F 0 "Q8" V 3636 2600 50  0000 C CNN
F 1 "MMDT5551-7-F" V 3726 2600 50  0001 C CNN
F 2 "Package_TO_SOT_SMD:SOT-363_SC-70-6" H 3600 2700 50  0001 C CNN
F 3 "" H 3400 2600 50  0001 C CNN
F 4 "Dual NPN BJT - 2NPN" H 3400 2600 50  0001 C CNN "Description"
F 5 "MBT2222ADW1T1G" H 3400 2600 50  0001 C CNN "Flight"
F 6 "ON Semiconductor" H 3400 2600 50  0001 C CNN "Manufacturer_Name"
F 7 "MBT2222ADW1T1G" H 3636 2700 50  0001 C CNN "Manufacturer_Part_Number"
F 8 "MBT2222ADW1T1G" H 3400 2600 50  0001 C CNN "Proto"
	1    3400 2600
	0    1    1    0   
$EndComp
$Comp
L mainboard-rescue:R_US-Device-mainboard-rescue R72
U 1 1
P 3150 2400
F 0 "R72" V 2950 2350 50  0000 C CNN
F 1 "680" V 3050 2350 50  0000 C CNN
F 2 "Resistor_SMD:R_0603_1608Metric" V 3190 2390 50  0001 C CNN
F 3 "" H 3150 2400 50  0001 C CNN
F 4 "" H 3150 2400 50  0001 C CNN "Description"
	1    3150 2400
	0    1    1    0   
$EndComp
Wire Wire Line
	3600 2350 3600 2000
Wire Wire Line
	3600 1950 3600 2000
Connection ~ 3600 2000
Connection ~ 3200 2000
$Comp
L mainboard-rescue:MBT2222ADW1T1-Transistor_BJT-mainboard-rescue Q8
U 2 1
P 3400 1900
F 0 "Q8" V 3635 1900 50  0000 C CNN
F 1 "MMDT5551-7-F" V 3300 2250 50  0000 C CNN
F 2 "Package_TO_SOT_SMD:SOT-363_SC-70-6" H 3600 2000 50  0001 C CNN
F 3 "" H 3400 1900 50  0001 C CNN
F 4 "" H 3400 1900 50  0001 C CNN "Description"
F 5 "MMDT5551-7-F" H 3400 1900 50  0001 C CNN "Flight"
F 6 "" H 3400 1900 50  0001 C CNN "Manufacturer_Name"
F 7 "" H 3635 2000 50  0001 C CNN "Manufacturer_Part_Number"
F 8 "" H 3400 1900 50  0001 C CNN "Proto"
	2    3400 1900
	0    -1   1    0   
$EndComp
Connection ~ 3400 1700
$Comp
L mainboard-rescue:R_US-Device-mainboard-rescue R62
U 1 1
P 3400 1550
F 0 "R62" H 3333 1596 50  0000 R CNN
F 1 "10K" H 3333 1505 50  0000 R CNN
F 2 "Resistor_SMD:R_0603_1608Metric" V 3440 1540 50  0001 C CNN
F 3 "" H 3400 1550 50  0001 C CNN
F 4 "" H 3333 1696 50  0001 C CNN "Description"
	1    3400 1550
	1    0    0    -1  
$EndComp
$Comp
L mainboard-rescue:R_US-Device-mainboard-rescue R67
U 1 1
P 3600 1800
F 0 "R67" H 3668 1846 50  0000 L CNN
F 1 "10K" H 3668 1755 50  0000 L CNN
F 2 "Resistor_SMD:R_0603_1608Metric" V 3640 1790 50  0001 C CNN
F 3 "" H 3600 1800 50  0001 C CNN
F 4 "" H 3668 1946 50  0001 C CNN "Description"
	1    3600 1800
	1    0    0    -1  
$EndComp
$Comp
L mainboard:3.3V #P+08
U 1 1
P 3100 2700
F 0 "#P+08" H 3100 2700 50  0001 C CNN
F 1 "3.3V" H 3050 2850 59  0000 C CNN
F 2 "" H 3100 2700 50  0001 C CNN
F 3 "" H 3100 2700 50  0001 C CNN
	1    3100 2700
	1    0    0    -1  
$EndComp
Wire Wire Line
	3300 3000 3100 3000
Wire Wire Line
	3100 3000 3000 3000
Connection ~ 3100 3000
$Comp
L mainboard-rescue:R_US-Device-mainboard-rescue R74
U 1 1
P 3100 2850
F 0 "R74" H 2950 2950 50  0000 L CNN
F 1 "100K" H 2900 2850 50  0000 L CNN
F 2 "Resistor_SMD:R_0603_1608Metric" V 3140 2840 50  0001 C CNN
F 3 "" H 3100 2850 50  0001 C CNN
F 4 "" H 2950 3050 50  0001 C CNN "Description"
	1    3100 2850
	1    0    0    -1  
$EndComp
$Comp
L mainboard:BSS138DWQ-7 Q13
U 1 1
P 2750 3000
F 0 "Q13" H 2905 3046 50  0000 L CNN
F 1 "BSS138DWQ-7" H 2200 2550 50  0000 L CNN
F 2 "mainboard:BSS138DWQ-7" H 2900 3150 50  0001 L CNN
F 3 "https://www.diodes.com/assets/Datasheets/BSS138DWQ.pdf" H 3500 3000 50  0001 L CNN
F 4 "Dual N-Channel MOSFET - 2NMOS" H 2900 2950 50  0001 L CNN "Description"
F 5 "BSS138DWQ-7" H 2750 3000 50  0001 C CNN "Flight"
F 6 "Diodes Incorporated" H 2900 2750 50  0001 L CNN "Manufacturer_Name"
F 7 "BSS138DWQ-7" H 2900 2650 50  0001 L CNN "Manufacturer_Part_Number"
F 8 "BSS138DWQ-7" H 2750 3000 50  0001 C CNN "Proto"
	1    2750 3000
	-1   0    0    -1  
$EndComp
$Comp
L mainboard-rescue:R_US-Device-mainboard-rescue R76
U 1 1
P 3600 2950
F 0 "R76" H 3668 2996 50  0000 L CNN
F 1 "200K" H 3668 2905 50  0000 L CNN
F 2 "Resistor_SMD:R_0603_1608Metric" V 3640 2940 50  0001 C CNN
F 3 "" H 3600 2950 50  0001 C CNN
F 4 "" H 3668 3096 50  0001 C CNN "Description"
	1    3600 2950
	1    0    0    -1  
$EndComp
$Comp
L mainboard:BSS138DWQ-7 Q13
U 2 1
P 3350 3200
F 0 "Q13" H 3505 3246 50  0000 L CNN
F 1 "BSS138DWQ-7" H 3200 3000 50  0001 L CNN
F 2 "mainboard:BSS138DWQ-7" H 3500 3350 50  0001 L CNN
F 3 "https://www.diodes.com/assets/Datasheets/BSS138DWQ.pdf" H 4100 3200 50  0001 L CNN
F 4 "Dual N-Channel MOSFET - 2NMOS" H 3500 3150 50  0001 L CNN "Description"
F 5 "BSS138DWQ-7" H 3350 3200 50  0001 C CNN "Flight"
F 6 "Diodes Incorporated" H 3500 2950 50  0001 L CNN "Manufacturer_Name"
F 7 "BSS138DWQ-7" H 3500 2850 50  0001 L CNN "Manufacturer_Part_Number"
F 8 "BSS138DWQ-7" H 3350 3200 50  0001 C CNN "Proto"
	2    3350 3200
	-1   0    0    -1  
$EndComp
$Comp
L mainboard:GND #GND046
U 1 1
P 3600 3600
F 0 "#GND046" H 3600 3600 50  0001 C CNN
F 1 "GND" H 3600 3550 59  0000 C CNN
F 2 "" H 3600 3600 50  0001 C CNN
F 3 "" H 3600 3600 50  0001 C CNN
	1    3600 3600
	1    0    0    -1  
$EndComp
Connection ~ 3600 3500
Connection ~ 3600 3200
$Comp
L mainboard-rescue:C-Device-mainboard-rescue C40
U 1 1
P 3600 3350
F 0 "C40" H 3715 3396 50  0000 L CNN
F 1 "10nF" H 3715 3305 50  0000 L CNN
F 2 "Capacitor_SMD:C_0603_1608Metric" H 3638 3200 50  0001 C CNN
F 3 "" H 3600 3350 50  0001 C CNN
F 4 "" H 3600 3350 50  0001 C CNN "Description"
	1    3600 3350
	1    0    0    -1  
$EndComp
$Comp
L mainboard-rescue:R_US-Device-mainboard-rescue R66
U 1 1
P 1950 1800
F 0 "R66" H 2018 1846 50  0000 L CNN
F 1 "10K" H 2018 1755 50  0000 L CNN
F 2 "Resistor_SMD:R_0603_1608Metric" V 1990 1790 50  0001 C CNN
F 3 "" H 1950 1800 50  0001 C CNN
F 4 "" H 2018 1946 50  0001 C CNN "Description"
	1    1950 1800
	1    0    0    -1  
$EndComp
$Comp
L mainboard:BSS138DWQ-7 Q12
U 1 1
P 1100 3000
F 0 "Q12" H 1255 3046 50  0000 L CNN
F 1 "BSS138DWQ-7" H 550 2550 50  0000 L CNN
F 2 "mainboard:BSS138DWQ-7" H 1250 3150 50  0001 L CNN
F 3 "https://www.diodes.com/assets/Datasheets/BSS138DWQ.pdf" H 1850 3000 50  0001 L CNN
F 4 "Dual N-Channel MOSFET - 2NMOS" H 1250 2950 50  0001 L CNN "Description"
F 5 "BSS138DWQ-7" H 1100 3000 50  0001 C CNN "Flight"
F 6 "Diodes Incorporated" H 1250 2750 50  0001 L CNN "Manufacturer_Name"
F 7 "BSS138DWQ-7" H 1250 2650 50  0001 L CNN "Manufacturer_Part_Number"
F 8 "BSS138DWQ-7" H 1100 3000 50  0001 C CNN "Proto"
	1    1100 3000
	-1   0    0    -1  
$EndComp
Wire Wire Line
	1450 3000 1350 3000
Wire Wire Line
	1650 3000 1450 3000
Connection ~ 1450 3000
$Comp
L mainboard-rescue:R_US-Device-mainboard-rescue R73
U 1 1
P 1450 2850
F 0 "R73" H 1300 2950 50  0000 L CNN
F 1 "100K" H 1250 2850 50  0000 L CNN
F 2 "Resistor_SMD:R_0603_1608Metric" V 1490 2840 50  0001 C CNN
F 3 "" H 1450 2850 50  0001 C CNN
F 4 "" H 1300 3050 50  0001 C CNN "Description"
	1    1450 2850
	1    0    0    -1  
$EndComp
$Comp
L mainboard:3.3V #P+07
U 1 1
P 1450 2700
F 0 "#P+07" H 1450 2700 50  0001 C CNN
F 1 "3.3V" H 1400 2850 59  0000 C CNN
F 2 "" H 1450 2700 50  0001 C CNN
F 3 "" H 1450 2700 50  0001 C CNN
	1    1450 2700
	1    0    0    -1  
$EndComp
$Comp
L mainboard-rescue:R_US-Device-mainboard-rescue R75
U 1 1
P 1950 2950
F 0 "R75" H 2018 2996 50  0000 L CNN
F 1 "200K" H 2018 2905 50  0000 L CNN
F 2 "Resistor_SMD:R_0603_1608Metric" V 1990 2940 50  0001 C CNN
F 3 "" H 1950 2950 50  0001 C CNN
F 4 "" H 2018 3096 50  0001 C CNN "Description"
	1    1950 2950
	1    0    0    -1  
$EndComp
$Comp
L mainboard:BSS138DWQ-7 Q12
U 2 1
P 1700 3200
F 0 "Q12" H 1855 3246 50  0000 L CNN
F 1 "BSS138DWQ-7" H 1550 3000 50  0001 L CNN
F 2 "mainboard:BSS138DWQ-7" H 1850 3350 50  0001 L CNN
F 3 "https://www.diodes.com/assets/Datasheets/BSS138DWQ.pdf" H 2450 3200 50  0001 L CNN
F 4 "Dual N-Channel MOSFET - 2NMOS" H 1850 3150 50  0001 L CNN "Description"
F 5 "BSS138DWQ-7" H 1700 3200 50  0001 C CNN "Flight"
F 6 "Diodes Incorporated" H 1850 2950 50  0001 L CNN "Manufacturer_Name"
F 7 "BSS138DWQ-7" H 1850 2850 50  0001 L CNN "Manufacturer_Part_Number"
F 8 "BSS138DWQ-7" H 1700 3200 50  0001 C CNN "Proto"
	2    1700 3200
	-1   0    0    -1  
$EndComp
$Comp
L mainboard-rescue:R_US-Device-mainboard-rescue R71
U 1 1
P 1500 2400
F 0 "R71" V 1300 2350 50  0000 C CNN
F 1 "680" V 1400 2350 50  0000 C CNN
F 2 "Resistor_SMD:R_0603_1608Metric" V 1540 2390 50  0001 C CNN
F 3 "" H 1500 2400 50  0001 C CNN
F 4 "" H 1500 2400 50  0001 C CNN "Description"
	1    1500 2400
	0    1    1    0   
$EndComp
$Comp
L mainboard-rescue:R_US-Device-mainboard-rescue R61
U 1 1
P 1750 1550
F 0 "R61" H 1683 1596 50  0000 R CNN
F 1 "10K" H 1683 1505 50  0000 R CNN
F 2 "Resistor_SMD:R_0603_1608Metric" V 1790 1540 50  0001 C CNN
F 3 "" H 1750 1550 50  0001 C CNN
F 4 "" H 1683 1696 50  0001 C CNN "Description"
	1    1750 1550
	1    0    0    -1  
$EndComp
$Comp
L mainboard:GND #GND045
U 1 1
P 1950 3600
F 0 "#GND045" H 1950 3600 50  0001 C CNN
F 1 "GND" H 1950 3550 59  0000 C CNN
F 2 "" H 1950 3600 50  0001 C CNN
F 3 "" H 1950 3600 50  0001 C CNN
	1    1950 3600
	1    0    0    -1  
$EndComp
Connection ~ 1950 3500
Connection ~ 1950 3200
$Comp
L mainboard-rescue:C-Device-mainboard-rescue C8
U 1 1
P 1950 3350
F 0 "C8" H 2065 3396 50  0000 L CNN
F 1 "10nF" H 2065 3305 50  0000 L CNN
F 2 "Capacitor_SMD:C_0603_1608Metric" H 1988 3200 50  0001 C CNN
F 3 "" H 1950 3350 50  0001 C CNN
F 4 "" H 1950 3350 50  0001 C CNN "Description"
	1    1950 3350
	1    0    0    -1  
$EndComp
Connection ~ 1750 1700
Wire Wire Line
	1950 1950 1950 2000
Wire Wire Line
	1950 2350 1950 2000
Connection ~ 1950 2000
Connection ~ 1550 2000
$Comp
L mainboard-rescue:MBT2222ADW1T1-Transistor_BJT-mainboard-rescue Q7
U 2 1
P 1750 1900
F 0 "Q7" V 1985 1900 50  0000 C CNN
F 1 "MMDT5551-7-F" V 1650 2250 50  0000 C CNN
F 2 "Package_TO_SOT_SMD:SOT-363_SC-70-6" H 1950 2000 50  0001 C CNN
F 3 "" H 1750 1900 50  0001 C CNN
F 4 "" H 1750 1900 50  0001 C CNN "Description"
F 5 "MMDT5551-7-F" H 1750 1900 50  0001 C CNN "Flight"
F 6 "" H 1750 1900 50  0001 C CNN "Manufacturer_Name"
F 7 "" H 1985 2000 50  0001 C CNN "Manufacturer_Part_Number"
F 8 "" H 1750 1900 50  0001 C CNN "Proto"
	2    1750 1900
	0    -1   1    0   
$EndComp
Wire Wire Line
	1950 2700 1950 2350
Wire Wire Line
	1950 2800 1950 2700
Connection ~ 1950 2700
$Comp
L mainboard-rescue:MBT2222ADW1T1-Transistor_BJT-mainboard-rescue Q7
U 1 1
P 1750 2600
F 0 "Q7" V 1986 2600 50  0000 C CNN
F 1 "MMDT5551-7-F" V 2076 2600 50  0001 C CNN
F 2 "Package_TO_SOT_SMD:SOT-363_SC-70-6" H 1950 2700 50  0001 C CNN
F 3 "" H 1750 2600 50  0001 C CNN
F 4 "" H 1750 2600 50  0001 C CNN "Description"
F 5 "" H 1750 2600 50  0001 C CNN "Flight"
F 6 "" H 1750 2600 50  0001 C CNN "Manufacturer_Name"
F 7 "" H 1986 2700 50  0001 C CNN "Manufacturer_Part_Number"
F 8 "" H 1750 2600 50  0001 C CNN "Proto"
	1    1750 2600
	0    1    1    0   
$EndComp
Text Notes 8400 4950 0    50   ~ 0
sub'd q17\nwas MMBT2907
Text Notes 8050 3450 0    50   ~ 0
sub'd q11\nwas MMBT2907
Text Notes 2200 1450 0    50   ~ 0
sub'd q7,8\nwas MBR2222ADW1T1
Text Notes 600  4350 0    50   ~ 0
sub'd q15, 16\nwas MBR2222ADW1T1
$EndSCHEMATC
